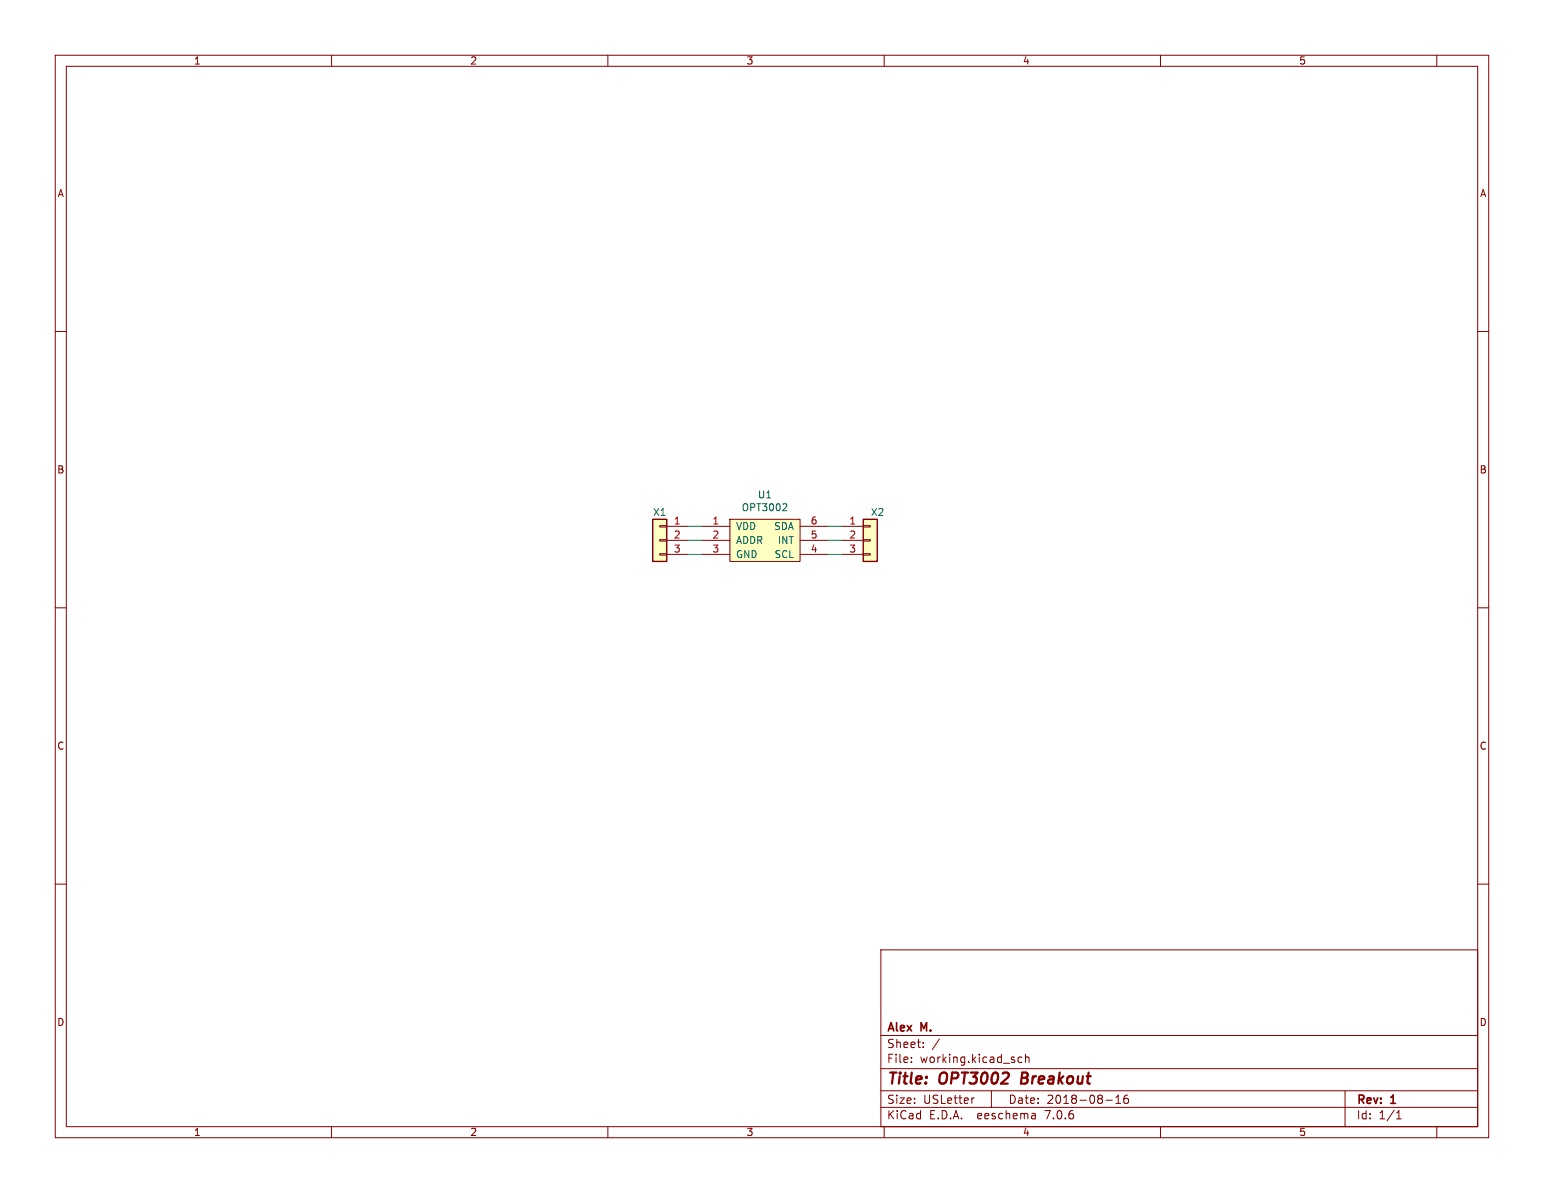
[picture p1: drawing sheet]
(kicad_sch (version 20230121) (generator eeschema)

 (paper "USLetter")

 (title_block
  (title "OPT3002 Breakout")
  (date "2018-08-16")
  (rev "1")
  (company "Alex M."))

 (lib_symbols
  (symbol "Breakout_OPT3002-rescue:OPT3002-AlexComponents" (pin_names (offset 1.016)) (in_bom yes) (on_board yes)
   (property "Reference" "U" (at -5.08 5.08 0) (effects (font (size 1.27 1.27))))
   (property "Value" "AlexComponents:OPT3002" (at 0 -5.08 0) (effects (font (size 1.27 1.27))))
   (property "Footprint" "Housings_DFN_QFN:DFN-6-1EP_2x2mm_Pitch0.65mm" (at -6.35 -12.7 0) (effects (font (size 1.27 1.27)) (justify left) hide))
   (property "Datasheet" "http://www.ti.com/lit/ds/symlink/opt3002.pdf" (at -6.35 -10.16 0) (effects (font (size 1.27 1.27)) (justify left) hide))
   (property "DigiKey Part Number" "296-47274-1-ND" (at -6.35 -7.62 0) (effects (font (size 1.27 1.27)) (justify left) hide))
   (symbol "OPT3002-AlexComponents_0_1"
    (polyline (pts (xy -6.35 3.81) (xy 6.35 3.81) (xy 6.35 -3.81) (xy -6.35 -3.81) (xy -6.35 3.81)) (stroke (width 0) (type solid)) (fill (type background))))
   (symbol "OPT3002-AlexComponents_1_1"
    (pin power_in line (at -11.43 2.54 0) (length 5.08) (name "VDD" (effects (font (size 1.27 1.27)))) (number "1" (effects (font (size 1.27 1.27)))))
    (pin input line (at -11.43 0 0) (length 5.08) (name "ADDR" (effects (font (size 1.27 1.27)))) (number "2" (effects (font (size 1.27 1.27)))))
    (pin power_in line (at -11.43 -2.54 0) (length 5.08) (name "GND" (effects (font (size 1.27 1.27)))) (number "3" (effects (font (size 1.27 1.27)))))
    (pin output line (at 11.43 -2.54 180) (length 5.08) (name "SCL" (effects (font (size 1.27 1.27)))) (number "4" (effects (font (size 1.27 1.27)))))
    (pin output line (at 11.43 0 180) (length 5.08) (name "INT" (effects (font (size 1.27 1.27)))) (number "5" (effects (font (size 1.27 1.27)))))
    (pin bidirectional line (at 11.43 2.54 180) (length 5.08) (name "SDA" (effects (font (size 1.27 1.27)))) (number "6" (effects (font (size 1.27 1.27)))))))
  (symbol "Connector_Generic:Conn_01x03" (pin_names (offset 1.016) hide) (in_bom yes) (on_board yes)
   (property "Reference" "J" (at 0 5.08 0) (effects (font (size 1.27 1.27))))
   (property "Value" "Conn_01x03" (at 0 -5.08 0) (effects (font (size 1.27 1.27))))
   (property "Footprint" "" (at 0 0 0) (effects (font (size 1.27 1.27)) hide))
   (property "Datasheet" "~" (at 0 0 0) (effects (font (size 1.27 1.27)) hide))
   (symbol "Conn_01x03_1_1"
    (rectangle (start -1.27 -2.413) (end 0 -2.667) (stroke (width 0.1524) (type default)) (fill (type none)))
    (rectangle (start -1.27 0.127) (end 0 -0.127) (stroke (width 0.1524) (type default)) (fill (type none)))
    (rectangle (start -1.27 2.667) (end 0 2.413) (stroke (width 0.1524) (type default)) (fill (type none)))
    (rectangle (start -1.27 3.81) (end 1.27 -3.81) (stroke (width 0.254) (type default)) (fill (type background)))
    (pin passive line (at -5.08 2.54 0) (length 3.81) (name "Pin_1" (effects (font (size 1.27 1.27)))) (number "1" (effects (font (size 1.27 1.27)))))
    (pin passive line (at -5.08 0 0) (length 3.81) (name "Pin_2" (effects (font (size 1.27 1.27)))) (number "2" (effects (font (size 1.27 1.27)))))
    (pin passive line (at -5.08 -2.54 0) (length 3.81) (name "Pin_3" (effects (font (size 1.27 1.27)))) (number "3" (effects (font (size 1.27 1.27))))))))


 (wire (pts (xy 124.46 95.25) (xy 127 95.25)) (stroke (width 0) (type default)))
 (wire (pts (xy 149.86 95.25) (xy 152.4 95.25)) (stroke (width 0) (type default)))
 (wire (pts (xy 149.86 97.79) (xy 152.4 97.79)) (stroke (width 0) (type default)))
 (wire (pts (xy 149.86 100.33) (xy 152.4 100.33)) (stroke (width 0) (type default)))
 (wire (pts (xy 124.46 100.33) (xy 127 100.33)) (stroke (width 0) (type default)))
 (wire (pts (xy 124.46 97.79) (xy 127 97.79)) (stroke (width 0) (type default)))

 (symbol (lib_id "Breakout_OPT3002-rescue:OPT3002-AlexComponents") (at 138.43 97.79 0) (unit 1) (in_bom yes) (on_board yes) (dnp no)
  (property "Reference" "U1" (at 138.43 89.535 0) (effects (font (size 1.27 1.27))))
  (property "Value" "OPT3002" (at 138.43 91.8464 0) (effects (font (size 1.27 1.27))))
  (property "Footprint" "Housings_DFN_QFN:DFN-6-1EP_2x2mm_Pitch0.65mm" (at 132.08 110.49 0) (effects (font (size 1.27 1.27)) (justify left) hide))
  (property "Datasheet" "http://www.ti.com/lit/ds/symlink/opt3002.pdf" (at 132.08 107.95 0) (effects (font (size 1.27 1.27)) (justify left) hide))
  (property "DigiKey Part Number" "296-47274-1-ND" (at 132.08 105.41 0) (effects (font (size 1.27 1.27)) (justify left) hide)) (pin "1") (pin "2") (pin "3") (pin "4") (pin "5") (pin "6"))

 (symbol (lib_id "Connector_Generic:Conn_01x03") (at 157.48 97.79 0) (unit 1) (in_bom yes) (on_board yes) (dnp no)
  (property "Reference" "X2" (at 157.48 92.71 0) (effects (font (size 1.27 1.27)) (justify left)))
  (property "Value" "Conn_01x03" (at 156.21 105.41 0) (effects (font (size 1.27 1.27)) (justify left) hide))
  (property "Footprint" "Pin_Headers:Pin_Header_Straight_1x03_Pitch2.54mm" (at 157.48 97.79 0) (effects (font (size 1.27 1.27)) hide))
  (property "Datasheet" "~" (at 157.48 97.79 0) (effects (font (size 1.27 1.27)) hide)) (pin "1") (pin "2") (pin "3"))

 (symbol (lib_id "Connector_Generic:Conn_01x03") (at 119.38 97.79 0) (mirror y) (unit 1) (in_bom yes) (on_board yes) (dnp no)
  (property "Reference" "X1" (at 119.38 92.71 0) (effects (font (size 1.27 1.27))))
  (property "Value" "Conn_01x03" (at 123.19 105.41 0) (effects (font (size 1.27 1.27)) hide))
  (property "Footprint" "Pin_Headers:Pin_Header_Straight_1x03_Pitch2.54mm" (at 119.38 97.79 0) (effects (font (size 1.27 1.27)) hide))
  (property "Datasheet" "~" (at 119.38 97.79 0) (effects (font (size 1.27 1.27)) hide)) (pin "1") (pin "2") (pin "3"))

 (sheet_instances (path "" (page "1"))))
